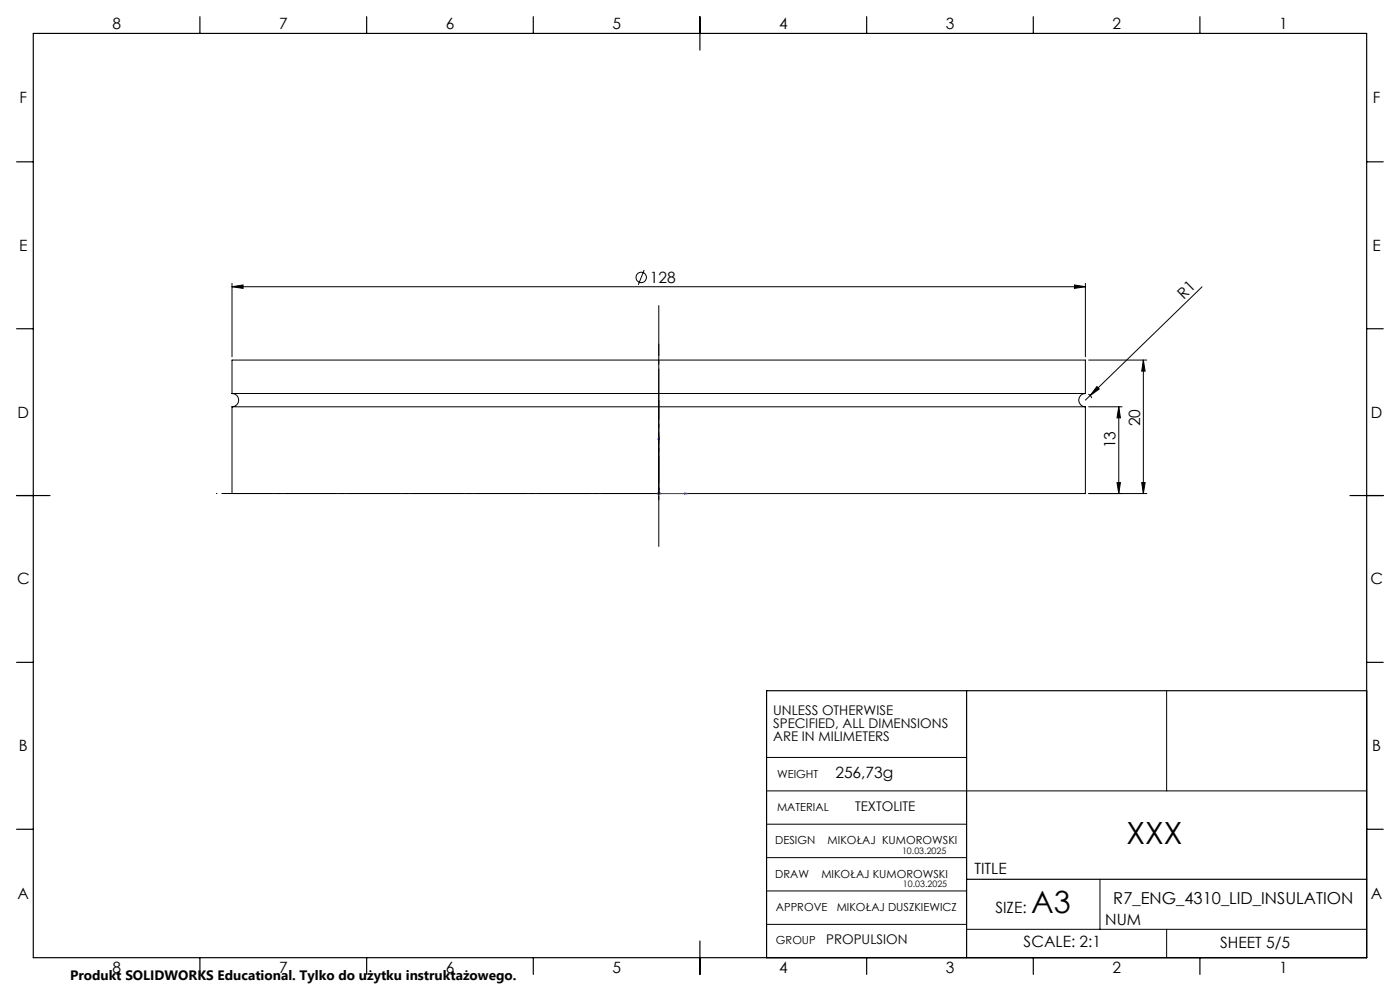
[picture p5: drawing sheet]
<svg xmlns="http://www.w3.org/2000/svg" width="420mm" height="297mm" viewBox="0 0 420 297" stroke-linecap="round" stroke-linejoin="round" font-family="sans-serif">
<g fill="none" stroke="#000" stroke-width=".3">
<path d="M69.6 85.9l3.3-.5v1zM69.6 84.9v22M69.6 85.9h256M193.3 80.9l-1.8 4.5M322.3 85.4l3.3 .5-3.3 .5zM325.6 84.9v22M360.6 86l-33.5 32.5M69.6 117.9a1.99 1.99 0 0 1 2 2 1.99 1.99 0 0 1-2 2M69.6 117.9h256M69.6 117.9v-10h256v10M197.6 103.1v44.8M325.6 117.9a1.99 1.99 0 0 0-2 2 1.99 1.99 0 0 0 2 2"/>
<path d="M326.5 118.1l.8 .7 .2 .5M326.6 107.9h17.4M327.1 118.5l-1.5 1.4M329.1 115.8l.7 .8-2.7 1.9zM343 107.9l.5 3.3h-1zM343 107.9v40M69.6 121.9h256M69.6 121.9v26h128M325.6 121.9v26h-128M326.6 121.9h10M335.6 121.9l.5 3.3h-1zM335.6 121.9v26"/>
<path d="M326.6 147.9h17.4M335.1 144.6h1l-.5 3.3zM342.5 144.6h1l-.5 3.3zM350 207v30M230 227h60M230 237h180M230 247h60M230 257h60M230 267h60M230 277h60M290 278.5h120M330 263.5v15"/>
<path d="M350 278.5v8.5"/>
<circle cx="192.4" cy="83.1" r="1.55"/>
</g>
<path d="M197.6 130.8l.2 .8h-.4zM197.6 130.8v17.1h8.6M197.6 146.2l.1 .4h-.2zM198 147.8l.5 .1-.5 .1zM205.4 147.7l.8 .2-.8 .2z" fill="none" stroke="#00f" stroke-width=".3"/>
<path d="M197.1 147.9h1M197.3 147.6l.7 .7M197.6 147.4v1M198 147.6l-.7 .7" fill="none" stroke="#808080" stroke-width=".3"/>
<path d="M197.6 147.9h-132.8" fill="none" stroke="#000" stroke-width=".3" stroke-dasharray="15.2 1.3 1.3 1.3" stroke-dashoffset="-1.6" stroke-linecap="butt"/>
<path d="M197.6 90.3v74.7" fill="none" stroke="#000" stroke-width=".3" stroke-dasharray="15.2 1.3 1.3 1.3" stroke-dashoffset="-1.1" stroke-linecap="butt"/>
<path d="M197.6 119.9v30" fill="none" stroke="#000" stroke-width=".3" stroke-dasharray="15.2 1.3 1.3 1.3" stroke-dashoffset="2.1" stroke-linecap="butt"/>
<g fill="none" stroke="#000" stroke-width=".35">
<path d="M10 10h400v277h-400zM60 5v5M110 5v5M160 5v5M210 5v10M260 5v5M310 5v5M360 5v5M5 48.5h5M410 48.5h5M5 98.5h5M410 98.5h5"/>
<path d="M5 148.5h10M405 148.5h10M5 198.5h5M410 198.5h5M290 207v80M410 207h-180v80M5 248.5h5M410 248.5h5M290 263.5h120M60 287v5M110 287v5M160 287v5"/>
<path d="M210 282v10M260 287v5M310 287v5M360 287v5"/>
</g>
<g fill="#00f">
<path d="M205.4 147.7l.8 .2-.8 .2zM197.6 130.8l.2 .8h-.4z"/>
<path d="M198 147.8l.5 .1-.5 .1zM197.6 146.2l.1 .4h-.2z"/>
</g>
<g fill="#000">
<path d="M329.1 115.8l.7 .8-2.7 1.9z"/>
<path d="M322.3 85.4l3.3 .5-3.3 .5zM69.6 85.9l3.3-.5v1z"/>
<path d="M343 107.9l.5 3.3h-1zM342.5 144.6h1l-.5 3.3z"/>
<path d="M335.1 144.6h1l-.5 3.3zM335.6 121.9l.5 3.3h-1z"/>
</g>
<g font-size="9.2">
<text x="338" y="252.9">XXX</text>
<text x="309.3" y="273.6">A3</text>
</g>
<text font-size="4.9" x="334" y="271">R7_ENG_4310_LID_INSULATION</text>
<g font-size="4.7">
<text x="33.7" y="8.7">8</text>
<text x="83.7" y="8.7">7</text>
<text x="133.7" y="8.7">6</text>
<text x="183.7" y="8.7">5</text>
<text x="233.7" y="8.7">4</text>
<text x="283.7" y="8.7">3</text>
<text x="333.7" y="8.7">2</text>
<text x="383.7" y="8.7">1</text>
<text x="5.9" y="30.9">F</text>
<text x="411.9" y="30.9">F</text>
<text x="5.7" y="75.2">E</text>
<text x="411.7" y="75.2">E</text>
<text x="194.9" y="84.8">128</text>
<text x="355.1" y="89.9" transform="rotate(-44 355.1 89.9)">R1</text>
<text x="5.3" y="125.2">D</text>
<text x="411.3" y="125.2">D</text>
<text x="342" y="127.8" transform="rotate(-90 342 127.8)">20</text>
<text x="334.6" y="134.3" transform="rotate(-90 334.6 134.3)">13</text>
<text x="5.1" y="175.2">C</text>
<text x="411.1" y="175.2">C</text>
<text x="5.7" y="225.2">B</text>
<text x="411.7" y="225.2">B</text>
<text x="250.6" y="233.3">256,73g</text>
<text x="292.3" y="262">TITLE</text>
<text x="5.3" y="269.4">A</text>
<text x="411.3" y="269.4">A</text>
<text x="298.6" y="273.6">SIZE:</text>
<text x="331.6" y="277.3">NUM</text>
<text x="307.1" y="283.9">SCALE: 2:1</text>
<text x="366" y="284">SHEET 5/5</text>
<text x="33.7" y="291.7">8</text>
<text x="83.7" y="291.7">7</text>
<text x="133.7" y="291.7">6</text>
<text x="183.7" y="291.7">5</text>
<text x="233.7" y="291.7">4</text>
<text x="283.7" y="291.7">3</text>
<text x="333.7" y="291.7">2</text>
<text x="383.7" y="291.7">1</text>
</g>
<text font-size="4.1" x="21" y="293.7">Produkt SOLIDWORKS Educational. Tylko do użytku instruktażowego.</text>
<g font-size="4">
<text x="231.9" y="214.1">UNLESS OTHERWISE</text>
<text x="231.9" y="218.1">SPECIFIED, ALL DIMENSIONS</text>
<text x="231.9" y="222.1">ARE IN MILIMETERS</text>
<text x="256.5" y="243">TEXTOLITE</text>
<text x="247.8" y="283">PROPULSION</text>
</g>
<g font-size="3.3">
<text x="233.1" y="233">WEIGHT</text>
<text x="233.1" y="243">MATERIAL</text>
<text x="232.5" y="253.1">DESIGN</text>
<text x="248.3" y="253.1">MIKOŁAJ KUMOROWSKI</text>
<text x="232.5" y="263">DRAW</text>
<text x="246.4" y="263">MIKOŁAJ KUMOROWSKI</text>
<text x="232.8" y="273">APPROVE</text>
<text x="251" y="273">MIKOŁAJ DUSZKIEWICZ</text>
<text x="232.8" y="283">GROUP</text>
</g>
<g font-size="2.7">
<text x="270.6" y="255.9">10.03.2025</text>
<text x="270.9" y="265.8">10.03.2025</text>
</g>
</svg>
